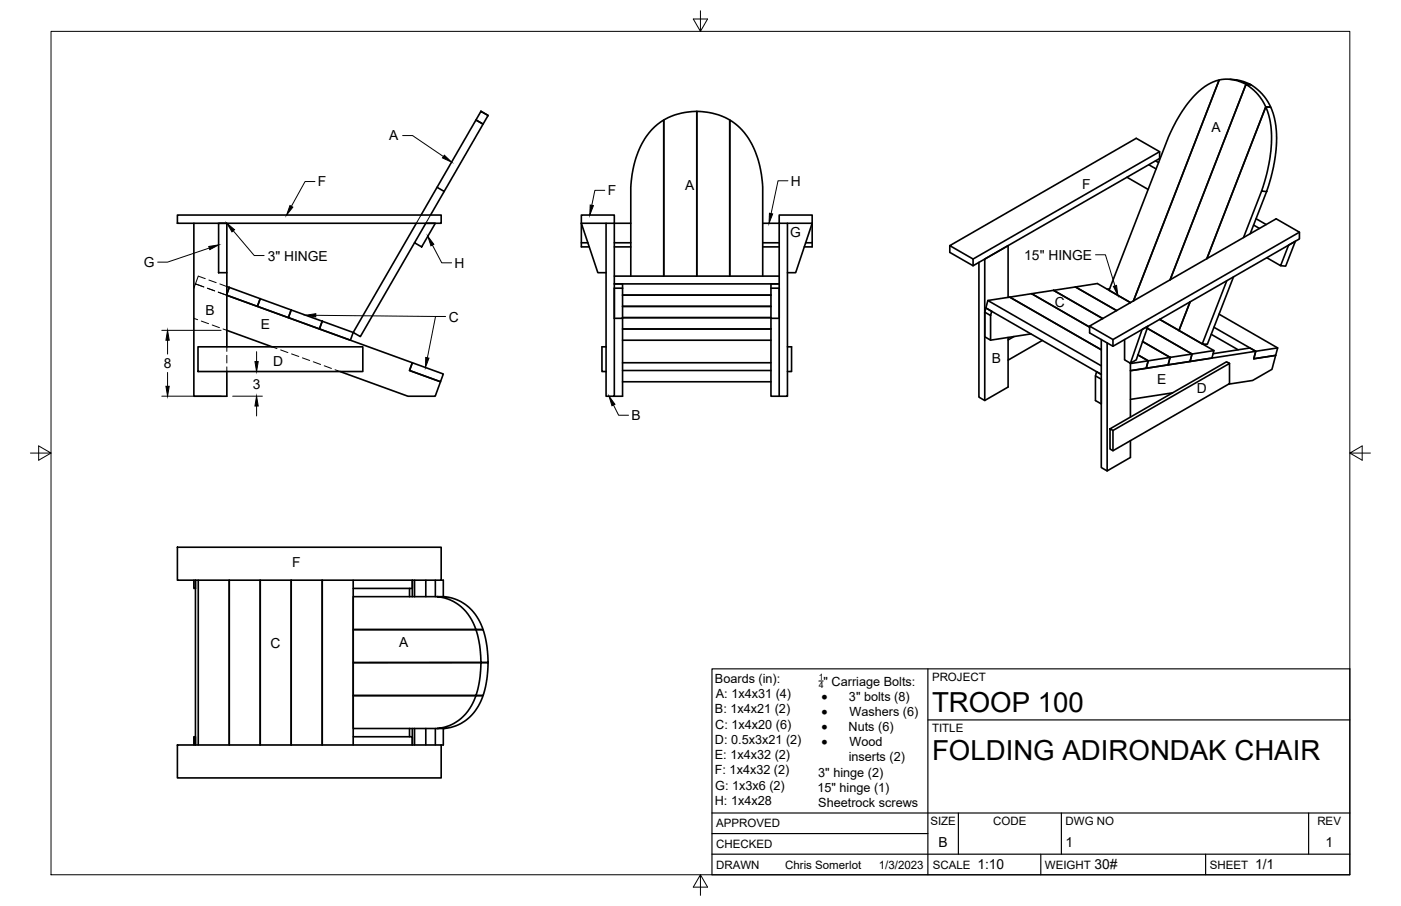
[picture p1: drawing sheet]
<svg xmlns="http://www.w3.org/2000/svg" width="432mm" height="279mm" viewBox="0 0 432 279" stroke-linecap="round" stroke-linejoin="round" font-family="sans-serif">
<!-- layer: Visible -->
<g fill="none" stroke="#000" stroke-width=".51">
<path d="M146.7 37l2.2 1.3-12 20.7-2.2-1.2zM148.2 34.4l2.2 1.2-1.5 2.7-2.2-1.3zM148.2 34.3l2.2 1.3M379.1 24.4l3 .4 3.5 1.3-1.6-.1-2.3-1-2.3-.5-1.7-.1-1.9 .3-26.5 68.1 26.5-68.1-1.9 .6-2.4 1.3-1.9 1.4-2 2.1-2 2.4-1.9 2.9-3.6 7-18.3 47.1 6.6 3.8-10.2-5.9-27 4.2 28.2 16.3-28.2-16.3-6.7 1.1-.7 2.3 35.6 20.5-1.4-.9-.4 1.3v7.6l1.8 1.1v-7.7l-1.8-1M384 26l1.6 .1 2.8 2.2 1.9 2.3 1.4 2.5-1.6-.1-1-2-1.4-1.9-1.7-1.6-2-1.5-23.4 60.3zM390.1 33l1.6 .1 .4 .9 1 3.9 .4 4.4-.2 3.6-.5 4.2-1 4.4-1.4 4.6-1.6-.2 1.6-5.3 .9-4.1 .4-3.3 .2-4.5-.4-4.4zM390.1 33l-18.1 46.8M134.7 57.8l-4.9 8.5M136.9 59l-4.2 7.3M347.3 54.7l6.6 3.7M354.1 50.8l2.2 1.3M356.1 49.6l1 .5"/>
<path d="M357.4 46.8l-57.5 33.1M388.8 58.9l-5.5 14.4M390.4 59.1l-5.1 13M54.7 66.3h81.3v2.6h-81.3zM59.8 68.9v53.3h10.1v-7.6M67.4 68.9h2.5v15.2h-2.5zM128.3 68.9l-19.4 33.6 2.2 1.3 16.7-28.9M131.2 68.9h3l-4.2 7.2-2.2-1.2zM179.2 68.9v-2.6h10.1v55.9h-2.5v-53.3M179.2 68.9l5.1 15.2h2.5M179.2 68.9v6h2M179.2 68.9h15.2"/>
<path d="M179.2 74.9v1.2h2.4M189.3 74.9h5.1M189.3 76.1h5.1M235.1 68.9h15.2M235.1 74.9h5.1M235.1 76.1h5.1M242.7 68.9v53.3h-2.5v-55.9h10.1v2.6M250.3 68.9l-5.1 15.2h-2.5M250.3 68.9v6h-2M250.3 74.9v1.2h-2.4M292.7 75.8v2l7.2 4.2 57.5-33.1v-2.1l-7.2-4.1-57.5 33.1 7.2 4.1v2.1M386.4 69.4l1.8 1"/>
<path d="M387.1 67.5l3.1 1.7M390.4 79.5l4.3 2.4 2.5-6.3 2-1.2-2.9 7.7-1.6-.2M400.5 71.6l-57.5 33.1M69.9 84.1v22.9M69.9 88.4l.8 .2M70.7 88.6l-.8 2.1M70.7 88.6l9.5 3.5M80.2 92.1l-.9 2.4-9.4-3.4 57.2 20.8-.9 2.4 9.6 3.4-1.7 4.5h-8.4l-20.9-7.6M80.2 92.1l9.5 3.5-.8 2.4-9.6-3.5zM89.7 95.6l9.6 3.5-.9 2.4-9.5-3.5zM99.3 99.1l9.6 3.4-.9 2.4-9.6-3.4zM189.3 88.9h2.6v9.3h-2.6z"/>
<path d="M189.3 87.5h50.9M189.3 85.2h50.9M191.9 91h45.7M191.9 94.5h45.7M191.9 98h45.7M191.9 98.2v24h-2.6M191.9 87.5v1.4M194.4 85.2v-27.4l.7-5.6 1.6-5.3 1.2-2.7 2.1-3.2 2-2.1 2.6-1.9v48.2v-48.2l2.7-1.3 2.4-.7 5.1-.7v50.9v-50.9l5 .7 2.4 .7 2.7 1.3v48.2v-48.2l2.6 1.9 1.9 2.1 2.2 3.2 1.2 2.7 1.6 5.3 .7 5.6v27.4M237.6 87.5v34.7h2.6M237.6 88.9h2.6v9.3h-2.6M301.7 80.9v41.6l1.8 1v-43.6l7.2-4.1v15.9M303.5 96.3l1.8 1"/>
<path d="M303.8 95l1.8 1-.3 1.3v7.6l-1.8-1v-7.6zM304.5 92.7l34.9 20.1M318 90.6l17.8 10.3M324.7 89.5l15.2 8.8M331.5 88.5l12.6 7.3M342 89.1l-.8 .1M357.4 98.5l16.7 9.6M366.8 93.1l-3.4 8.8M375.7 96.9l18.1 10.4-.6 2.3-6.8 1 .6-2.3 6.8-1M380.2 85.4l-8.1 20.8-1.6-.1 7.6-19.5M61 107h50.8v7.6h-50.8zM69.9 101.9l14 5.1"/>
<path d="M127.1 111.9l9.5 3.4-.8 2.4-9.6-3.4zM186.8 107h-1.3v7.6h1.3M191.9 101.5h45.7M191.9 104.9h45.7M191.9 117.7h45.7M191.9 114.3h45.7M191.9 111.9h45.7M242.7 107h1.3v7.6h-1.3M310.7 104.1v15.3l-7.2 4.1M312.5 103.8l-1.8 1M317.8 103l-12.5 1.9M321.2 105l-10.5 6.1"/>
<path d="M335.8 100.6v2.1l7.2 4.1 57.5-33.1v-2.1l-7.2-4.1-57.5 33.1 7.2 4.1v2.1M339.4 104.7v39.5l1.8 1M341.2 105.7v39.5l7.2-4.1v-5.2M346.6 104.7v6.3l1.8 1 3.6-10.4 1.8-1-3.6 10.4-1.8 1v16.6M350.7 109.5l3.2 1.8M352.1 105.3l8.5 4.9M353.6 101.2l13.8 8M353.9 111.3l6.7-1.1-.6 2.3-6.7 1.1zM360.6 110.2l6.8-1-.6 2.3-6.8 1zM367.4 109.2l6.7-1.1-.6 2.3-6.7 1.1zM373.3 103.1l8.3 4.8M373.9 109.1l11.3-1.8 1.8 1-.6 2.3 6.8-1-1.2 4.3-5.9 3.4-7.4 1.2"/>
<path d="M374.1 100.9l12.9 7.4-38.6 6 4.9-.7 .6-2.3-5.5 .8M378.9 112.1l-.9-.5-35.9 20.6 .9 .6 35.9-20.7v6.2l-35.9 20.7-.9-.5v-6.3M343 132.8v6.2M361.4 121.2l-13 2M54.7 168.8h81.3v10.1h-81.3zM59.8 178.9v2.6h.4M60.2 178.9v50.8v-2.5h-.4v2.5M61.1 178.9v50.8M70.7 178.9v50.8M80.2 178.9v50.8M89.7 178.9v50.8M99.3 178.9v50.8"/>
<path d="M108.9 178.9v50.8M127.1 178.9v5.1M127.8 178.9v5.1M131.2 178.9v5.1M134.2 178.9v5.1M136 178.9h.6v5.1M108.9 181.5h18.2M126.2 181.5v2.5M134.7 184h-25.8v10.2h37.8l-1.8-3.8-1.4-1.9-1.3-1.3-3.2-2.1-2.1-.7-2.2-.4 3.2 .1 3.9 1.3 3 2.1 2.3 2.9 1.8 3.8h-40v10.1h39.3h-39.3v10.2h37.8l1.1-4.7 .4-5.5h2.2l-.4 5.4-1.1 4.8h-40v10.2h25.8M146.7 194.2h2.2l1.1 4.8 .4 5.3h-2.2l-.4-5.5zM54.7 229.7h81.3v10.2h-81.3zM126.2 224.7v2.5"/>
<path d="M127.1 224.7v5v-2.5h-18.2M127.8 224.7v5M131.2 224.7v5M134.2 224.7v5M134.7 224.7l3.6-.9 3-1.6 2-1.8 1-1.2 1.3-2.2 1.1-2.5h2.2l-1.1 2.5-1.3 2.2-1 1.2-2 1.8-1.9 1.2-2.5 .9-2.2 .4zM136.6 224.7v5h-.6"/>
</g>
<!-- layer: Hidden -->
<g fill="none" stroke="#000" stroke-width=".31">
<path d="M129.8 66.3l-1.5 2.6M132.7 66.3l-1.5 2.6M59.8 98.2l1.1 .4M62 99l2.3 .8M62.8 88.5l-2.6-1-.4 1.4M63.3 85.9l-2.2-.7-.9 2.3 2.6 1M63.9 88.9l2.2 .8M64 88.9l2.2 .8M64.4 86.4l2.2 .8M67.2 90.1l2.6 .9M67.3 90.1l2.5 .9M67.8 87.6l2.1 .8"/>
<path d="M69.9 90.7l-.1 .3M65.4 100.2l2.2 .8M68.7 101.5l1.2 .4M69.9 107v1.4M69.9 109.6v2.4M69.9 113.1v1.5M83.9 107l1.5 .5M86.5 107.9l2.2 .8M89.9 109.1l2.2 .8M93.2 110.4l2.2 .8M96.6 111.6l2.2 .8M99.9 112.8l2.3 .8"/>
<path d="M103.3 114l1.5 .6"/>
</g>
<!-- layer: Border -->
<path d="M15.7 9.7h400.3v260.1h-400.3zM215.9 3.3v6.4l-2.2-3.8h4.4l-2.2 3.8M9.4 139.7h6.3l-3.8-2.2v4.4l3.8-2.2M416 139.7l3.8 2.2v-4.4l-3.8 2.2h6.4M215.9 269.8l2.2 3.8h-4.4l2.2-3.8v6.3" fill="none" stroke="#000" stroke-width=".31"/>
<!-- layer: Titleblock -->
<path d="M219.4 206.3h196.6v63.5h-196.6zM286 206.3v63.5M286 222h130M219.4 257.1h66.6M219.4 250.7h196.6M295.4 250.7v12.7M327.1 250.7v12.7M403.3 250.7v12.7M219.4 263.4h196.6M320.8 263.4v6.4M371.6 263.4v6.4" fill="none" stroke="#000" stroke-width=".36"/>
<!-- layer: FD_Dimensions -->
<path d="M49.9 101.9h18.3M51.6 104.9v4.3M51.6 114.9v4.2M71.7 114.6h9.2M79.1 108.5v3M49.9 122.2h18.3M71.7 122.2h9.2M79.1 125.2v3.1" fill="none" stroke="#000" stroke-width=".31"/>
<path d="M51.6 101.9l.6 3h-1.1zM51.1 119.1h1.1l-.6 3.1zM78.6 111.5h1l-.5 3.1zM79.1 122.2l.5 3h-1z" fill="#000" stroke="#000" stroke-width=".31"/>
<!-- layer: Leaders -->
<path d="M136.9 47.9l2.3 2.1-2.8-1.3zM64.3 76l3.1-.5-2.7 1.5zM69.9 68.9l2.4 1.9-.8 .7zM89.4 63.4l.9 .5-2 2.4zM131.8 72.9l1.9 2.4-.9 .5zM181.9 63.2l1 .2-1.1 2.9zM237.2 65.8l.9 .2-1.1 2.9zM94.3 97.2l3-.5v1zM343.2 88.3l.9-.3 .4 3.1zM131.2 110.2l1 .2-1.1 2.9zM187.7 122.2l1.8 2.5-.9 .4z" fill="#000" stroke="#000" stroke-width=".31"/>
<path d="M97.1 56h-3.1l-4.2 7.6M124.1 41.8h3l9.6 6.5M186.4 58.7h-3.1l-.9 4.6M242.8 55.8h-3l-2.1 10.1M64.5 76.5l-12.9 4.3h-3M71.9 71.2l6.5 7.6h3M133.3 75.6l2.8 5.4h3.1M337.7 78.6h3l2.9 9.6M97.3 97.2l40 .4h-3.1l-2.5 12.7M189.1 124.9l1.6 3.2h3" fill="none" stroke="#000" stroke-width=".31"/>
<!-- layer: Notes -->
<path d="M252.4 210h1.3" fill="none" stroke="#000" stroke-width=".31"/>
<g font-size="8.5">
<text x="287.3" y="219.5">TROOP 100</text>
<text x="287.3" y="234.5">FOLDING ADIRONDAK CHAIR</text>
</g>
<g font-size="4.3">
<text x="373.4" y="40.7">A</text>
<text x="120" y="43.3">A</text>
<text x="98" y="57.5">F</text>
<text x="211.2" y="58.7">A</text>
<text x="243.8" y="57.3">H</text>
<text x="333.5" y="58.3">F</text>
<text x="187.3" y="60.2">F</text>
<text x="243.5" y="73.1">G</text>
<text x="44.3" y="82.4">G</text>
<text x="82.5" y="80.4">3&quot; HINGE</text>
<text x="140.1" y="82.6">H</text>
<text x="315.7" y="80.1">15&quot; HINGE</text>
<text x="325.1" y="94.7">C</text>
<text x="63.4" y="97.1">B</text>
<text x="80.4" y="101.5">E</text>
<text x="138.3" y="99.2">C</text>
<text x="50.5" y="113.5">8</text>
<text x="84.2" y="112.8">D</text>
<text x="305.7" y="112.1">B</text>
<text x="77.9" y="119.9">3</text>
<text x="356.6" y="118.3">E</text>
<text x="368.8" y="121.3">D</text>
<text x="194.7" y="129.6">B</text>
<text x="90" y="174.7">F</text>
<text x="83.4" y="199.9">C</text>
<text x="123.1" y="199.5">A</text>
<text x="289.3" y="261.2">B</text>
<text x="328.4" y="261.2">1</text>
<text x="408.5" y="261.2">1</text>
<text x="301.2" y="268.1">1:10</text>
<text x="337.3" y="268.1">30#</text>
<text x="386.8" y="268.1">1/1</text>
</g>
<g font-size="4.1">
<text x="253.2" y="216">·</text>
<text x="253.2" y="220.7">·</text>
<text x="253.2" y="225.5">·</text>
<text x="253.2" y="230.1">·</text>
</g>
<g font-size="3.9">
<text x="220.3" y="210.6">Boards (in):</text>
<text x="220.6" y="215.3">A: 1x4x31 (4)</text>
<text x="253.9" y="211.4">&quot; Carriage Bolts:</text>
<text x="220.3" y="220">B: 1x4x21 (2)</text>
<text x="261.7" y="216">3&quot; bolts (8)</text>
<text x="261.8" y="220.7">Washers (6)</text>
<text x="220.5" y="224.7">C: 1x4x20 (6)</text>
<text x="261.5" y="225.5">Nuts (6)</text>
<text x="220.3" y="229.4">D: 0.5x3x21 (2)</text>
<text x="261.8" y="230.1">Wood</text>
<text x="220.3" y="234.1">E: 1x4x32 (2)</text>
<text x="220.3" y="238.8">F: 1x4x32 (2)</text>
<text x="252.2" y="239.5">3&quot; hinge (2)</text>
<text x="261.6" y="234.8">inserts (2)</text>
<text x="220.4" y="243.5">G: 1x3x6 (2)</text>
<text x="251.9" y="244.2">15&quot; hinge (1)</text>
<text x="220.3" y="248.2">H: 1x4x28</text>
<text x="252.2" y="248.9">Sheetrock screws</text>
</g>
<g font-size="3.5">
<text x="287.3" y="210.1">PROJECT</text>
<text x="287.3" y="225.8">TITLE</text>
<text x="220.7" y="255.2">APPROVED</text>
<text x="286.7" y="254.5">SIZE</text>
<text x="306.1" y="254.5">CODE</text>
<text x="328.4" y="254.5">DWG NO</text>
<text x="406" y="254.5">REV</text>
<text x="220.7" y="261.5">CHECKED</text>
<text x="220.7" y="267.9">DRAWN</text>
<text x="242" y="267.9">Chris Somerlot</text>
<text x="270.9" y="267.9">1/3/2023</text>
<text x="287.5" y="267.9">SCALE</text>
<text x="322.1" y="267.9">WEIGHT</text>
<text x="372.9" y="267.9">SHEET</text>
</g>
<g font-size="2.7">
<text x="252.4" y="209.7">1</text>
<text x="252.3" y="212.3">4</text>
</g>
</svg>
